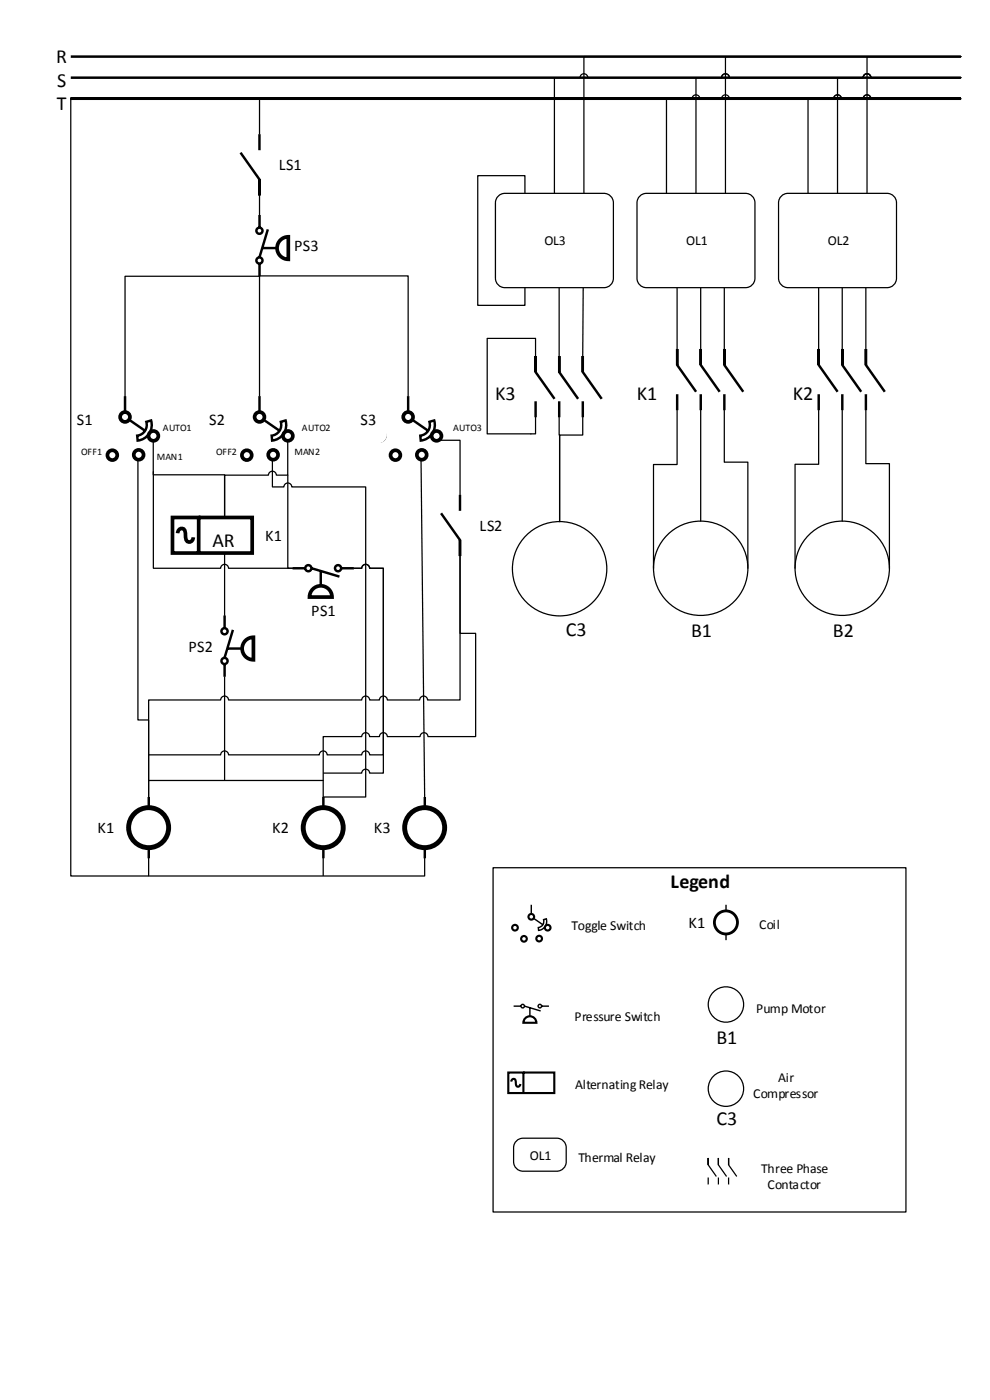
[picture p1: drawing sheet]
<svg xmlns="http://www.w3.org/2000/svg" width="210mm" height="297mm" viewBox="0 0 210 297" stroke-linecap="round" stroke-linejoin="round" font-family="sans-serif">
<path d="M15 16.5h188.7M15 12h188.7M15 20.9h188.7" fill="none" stroke="#000" stroke-width=".53"/>
<g fill="none" stroke="#000" stroke-width=".52">
<path d="M51 32.4l4 5.6v3.4v-3.4M55 28.5v3.4M55 45.6v2.7M55 55.9v2.7M55.6 52.6h3.1M56.8 48.6l-1.8 6M143.5 77.4v-3.4v3.4l4 5.7M148.5 77.4v-3.4v3.4l4 5.7M153.5 77.4v-3.4v3.4l4 5.7M173.5 77.4v-3.4v3.4l4 5.7M178.5 77.4v-3.4v3.4l4 5.7M183.5 77.4v-3.4v3.4l4 5.7"/>
<path d="M143.5 83.6v3.4M148.5 83.6v3.4M153.5 83.6v3.4M173.5 83.6v3.4M178.5 83.6v3.4M183.5 83.6v3.4M93.5 108.8l4 5.7v3.4v-3.4M97.5 104.9v3.4M47.6 130.5v2.7M48.2 137.5h3.1M49.4 133.6l-1.8 5.9M62 120.5h2.7"/>
<path d="M66 120.5l5.9 1.8M68 121.1v3.1M72.3 120.5h2.7M47.6 140.8v2.7M31.5 169v2.2M31.5 179.8v2.2M68.5 169v2.2M68.5 179.8v2.2"/>
<circle cx="55" cy="48.9" r=".65"/>
<circle cx="55" cy="55.2" r=".65"/>
<circle cx="47.6" cy="133.9" r=".65"/>
<circle cx="65.3" cy="120.5" r=".65"/>
<circle cx="71.6" cy="120.5" r=".65"/>
<circle cx="47.6" cy="140.2" r=".65"/>
</g>
<path d="M59.2 51.1a2.38 2.38 0 0 1 1.9-.9v4.8a2.39 2.39 0 0 1-2.1-1.4 2.39 2.39 0 0 1 .2-2.5zM37.6 113.1a.82 .82 0 0 1 .7-1 .82 .82 0 0 1 1 .8v.6a1.08 1.08 0 0 0 .8 1.4 .95 .95 0 0 0 .9-1M42.1 109.7h11.3v7.6h-16.8v-7.6h5.5v7.6M51.8 136a2.39 2.39 0 0 1 1.9-.9v4.8a2.39 2.39 0 0 1-2.1-1.3 2.39 2.39 0 0 1 .2-2.6zM66.5 124.7a2.39 2.39 0 0 1 2.5-.2 2.39 2.39 0 0 1 1.4 2.1h-4.8a2.38 2.38 0 0 1 .9-1.9z" fill="none" stroke="#000" stroke-width=".78" stroke-linecap="butt"/>
<path d="M55 58.5h31.5v25.5M55 41.4v4.2M32.5 93.4v7.3h15.1v9v-9h9.3a.83 .83 0 0 1 .8-.8 .83 .83 0 0 1 .9 .8h2.4v-7.3M32.5 100v20.5h14.3a.83 .83 0 0 1 .8-.8 .83 .83 0 0 1 .8 .8h13.6h-1v-19.8M55 84v-25.4h-28.5v25.5M92.5 93.4h5v11.5M31.5 160.1h15.3a.83 .83 0 0 1 .8-.9 .83 .83 0 0 1 .8 .9h19.3a.83 .83 0 0 1 .8-.9 .83 .83 0 0 1 .8 .9h7.4a.83 .83 0 0 1 .8-.9 .83 .83 0 0 1 .8 .9h2.9v-39.6h-2.9a.83 .83 0 0 0-.8-.8 .83 .83 0 0 0-.8 .8h-1.7h1.7a.83 .83 0 0 1 .8-.8 .83 .83 0 0 1 .8 .8h2.9v43.4h-2.9a.83 .83 0 0 0-.8-.8 .83 .83 0 0 0-.8 .8h-8.1M31.5 169v-20.6h15.3a.83 .83 0 0 1 .8-.8 .83 .83 0 0 1 .8 .8h28.3a.83 .83 0 0 1 .8-.8 .83 .83 0 0 1 .8 .8h2.1a.83 .83 0 0 1 .9-.8 .83 .83 0 0 1 .8 .8h6.8a.83 .83 0 0 1 .9-.8 .83 .83 0 0 1 .8 .8h6.9v-30.5v16.4h3.3v21.9h-10.1a.83 .83 0 0 0-.8-.8 .83 .83 0 0 0-.9 .8h-6.9a.83 .83 0 0 0-.8-.8 .83 .83 0 0 0-.9 .8h-2.1a.83 .83 0 0 0-.8-.8 .83 .83 0 0 0-.8 .8h-8.2v12.8M68.5 182v3.6" fill="none" stroke="#000" stroke-width=".26"/>
<g fill="none" stroke="#000" stroke-width="1" stroke-linecap="butt">
<circle cx="31.5" cy="175.5" r="4.2"/>
<circle cx="68.5" cy="175.5" r="4.2"/>
</g>
<path d="M135.6 41.6l.9-.5 .5-.1h21a2 2 0 0 1 2 2v16a2 2 0 0 1-2 2h-21a2 2 0 0 1-2-2v-16l.1-.5z" fill-rule="evenodd" fill="#fff"/>
<path d="M135.6 41.6l.9-.5 .5-.1h21a2 2 0 0 1 2 2v16a2 2 0 0 1-2 2h-21a2 2 0 0 1-2-2v-16l.1-.5z" fill="none" stroke="#000" stroke-width=".26"/>
<path d="M165.6 41.6l.9-.5 .5-.1h21a2 2 0 0 1 2 2v16a2 2 0 0 1-2 2h-21a2 2 0 0 1-2-2v-16l.1-.5z" fill-rule="evenodd" fill="#fff"/>
<path d="M141.2 41v-20.1h5.5a.83 .83 0 0 1 .8-.8 .83 .83 0 0 1 .8 .8h4.6a.83 .83 0 0 1 .8-.8 .83 .83 0 0 1 .9 .8h22.1a.83 .83 0 0 1 .8-.8 .83 .83 0 0 1 .8 .8h4.6a.83 .83 0 0 1 .8-.8 .83 .83 0 0 1 .9 .8h19.1h-19.1a.83 .83 0 0 0-.9-.8 .83 .83 0 0 0-.8 .8h-4.6a.83 .83 0 0 0-.8-.8 .83 .83 0 0 0-.8 .8h-5.5v20.1M147.5 41v-24.5h5.4a.83 .83 0 0 1 .8-.9 .83 .83 0 0 1 .9 .9h28.3a.83 .83 0 0 1 .8-.9 .83 .83 0 0 1 .9 .9h19.1h-19.1a.83 .83 0 0 0-.9-.9 .83 .83 0 0 0-.8 .9h-5.4v24.5M153.8 41v-29h49.9h-19.9v29M165.6 41.6l.9-.5 .5-.1h21a2 2 0 0 1 2 2v16a2 2 0 0 1-2 2h-21a2 2 0 0 1-2-2v-16l.1-.5zM143.5 61.1v12.9M148.5 61.1v12.9M153.5 61.1v12.9M173.5 61.1v12.9M178.5 61.1v12.9M183.5 61.1v12.9" fill="none" stroke="#000" stroke-width=".26"/>
<circle cx="148.5" cy="120.5" r="10" fill="#fff"/>
<circle cx="148.5" cy="120.5" r="10" fill="none" stroke="#000" stroke-width=".26"/>
<circle cx="178.5" cy="120.5" r="10" fill="#fff"/>
<g fill="none" stroke="#000" stroke-width=".26">
<path d="M29.2 97.5v55.2h2.3v16.3M57.7 97.5v5.8h2.5a.83 .83 0 0 1 .8-.9 .83 .83 0 0 1 .8 .9h15.7v65.7h-9M143.5 87v11.5h-5v22M148.5 87v23.5M153.5 87v11h5v22.5M173.5 87v11.4h-5v22.1M178.5 87v23.5M183.5 87v11.3h5v22.2"/>
<circle cx="178.5" cy="120.5" r="10"/>
</g>
<path d="M105.6 41.6l.9-.5 .5-.1h21a2 2 0 0 1 2 2v16a2 2 0 0 1-2 2h-21a2 2 0 0 1-2-2v-16l.1-.5z" fill-rule="evenodd" fill="#fff"/>
<path d="M203.7 16.5h-19.1a.83 .83 0 0 0-.9-.9 .83 .83 0 0 0-.8 .9h-28.3a.83 .83 0 0 0-.9-.9 .83 .83 0 0 0-.8 .9h-28.3a.83 .83 0 0 0-.8-.9 .83 .83 0 0 0-.9 .9h-5.4v24.5M203.7 12h-79.9v29M105.6 41.6l.9-.5 .5-.1h21a2 2 0 0 1 2 2v16a2 2 0 0 1-2 2h-21a2 2 0 0 1-2-2v-16l.1-.5zM111.2 41v-3.8h-9.9v27.5h9.9v-3.7M118.5 61.1v14.4M123.6 61.1l-.1 14.4" fill="none" stroke="#000" stroke-width=".26"/>
<path d="M113.5 78.9v-3.4v3.4l4 5.7M118.5 78.9v-3.4v3.4l4 5.7M123.5 78.9v-3.4v3.4l4 5.7M113.5 85.1v3.4M118.5 85.1v3.4M123.5 85.1v3.4" fill="none" stroke="#000" stroke-width=".52"/>
<circle cx="118.6" cy="120.6" r="10" fill="#fff"/>
<g fill="none" stroke="#000" stroke-width=".26">
<path d="M15 20.9v164.9h75v-3.8M55 21.2v7.2M89.2 97.5l.8 71.5M118.5 88.5l.1 22.1v-18.3h4.9v-3.8M47.6 117.3v13.2M47.6 143.5v22h-16M47.6 165.5h20.9M31.5 182v3.7"/>
<circle cx="118.6" cy="120.6" r="10"/>
</g>
<circle cx="90" cy="175.5" r="4.2" fill="none" stroke="#000" stroke-width="1" stroke-linecap="butt"/>
<path d="M90 169v2.2M90 179.8v2.2" fill="none" stroke="#000" stroke-width=".52"/>
<path d="M104.5 184h87.5v73h-87.5z" fill-rule="evenodd" fill="#fff"/>
<path d="M104.5 184h87.5v73h-87.5z" fill="none" stroke="#000" stroke-width=".26"/>
<g fill="none" stroke="#000" stroke-width=".45">
<path d="M111.5 215.8a1.38 1.38 0 0 1 1.4-.2 1.38 1.38 0 0 1 .8 1.3h-2.8l.1-.5zM108.4 229.4l.2-.6h.4l.3 .4 .2 1.1h.5l.3-.5M110.9 227.4h6.6v4.4h-9.8v-4.4h3.2v4.4"/>
<circle cx="109.1" cy="196.7" r=".6"/>
<circle cx="111" cy="199.1" r=".6"/>
<circle cx="112.6" cy="194.4" r=".6"/>
<circle cx="114.3" cy="199" r=".6"/>
<circle cx="116.1" cy="196.7" r=".6"/>
</g>
<g fill="none" stroke="#000" stroke-width=".3">
<path d="M112.6 191.9v1.9M113.1 194.7l2 1.4M115.2 195l.6-.2a1.92 1.92 0 0 1-1.7 2.5v-.6a1.31 1.31 0 0 0 1.1-1.7zM108.8 213.3h1.6M111.2 213.3l3.4 1.1M112.3 213.7v1.8M114.8 213.3h1.5"/>
<circle cx="110.8" cy="213.3" r=".37"/>
<circle cx="114.4" cy="213.3" r=".38"/>
</g>
<path d="M109.4 241.9l.9-.5 .5-.1h7.2a2 2 0 0 1 2 2v3a2 2 0 0 1-2 2h-7.2a2 2 0 0 1-2-2v-3l.1-.5z" fill-rule="evenodd" fill="#fff"/>
<path d="M109.4 241.9l.9-.5 .5-.1h7.2a2 2 0 0 1 2 2v3a2 2 0 0 1-2 2h-7.2a2 2 0 0 1-2-2v-3l.1-.5z" fill="none" stroke="#000" stroke-width=".26"/>
<circle cx="153.8" cy="195.6" r="2.45" fill="none" stroke="#000" stroke-width=".6" stroke-linecap="butt"/>
<path d="M153.9 191.9v1.2M153.9 198.1v1.3" fill="none" stroke="#000" stroke-width=".3"/>
<circle cx="153.8" cy="213" r="3.8" fill="#fff"/>
<circle cx="153.8" cy="213" r="3.8" fill="none" stroke="#000" stroke-width=".26"/>
<circle cx="153.8" cy="230.9" r="3.8" fill="#fff"/>
<g fill="none" stroke="#000" stroke-width=".26">
<path d="M150.1 247v-1.5v1.5l1.7 2.5M150.1 249.7v1.5M152.3 247v-1.5v1.5l1.7 2.5M152.3 249.7v1.5M154.4 247v-1.5v1.5l1.7 2.5M154.4 249.7v1.5"/>
<circle cx="153.8" cy="230.9" r="3.8"/>
</g>
<g fill="none" stroke="#000" stroke-width=".78" stroke-linecap="butt">
<circle cx="20.5" cy="92.4" r="1.04"/>
<circle cx="23.8" cy="96.5" r="1.04"/>
<circle cx="26.5" cy="88.4" r="1.04"/>
<circle cx="29.4" cy="96.4" r="1.04"/>
<circle cx="32.5" cy="92.4" r="1.04"/>
</g>
<path d="M26.5 84v3.4M27.4 89l3.3 2.3M31 89.5l1-.3a3.3 3.3 0 0 1-2.8 4.2l-.1-1a2.28 2.28 0 0 0 1.9-2.9z" fill="none" stroke="#000" stroke-width=".52"/>
<path d="M18.3 91.4a3 3 0 0 1 4.6 .4 1.78 1.78 0 0 1-1.7 2.1 2.52 2.52 0 0 1-3.2-1.6z" fill-rule="evenodd" fill="#fff"/>
<g fill="none" stroke="#000" stroke-width=".78" stroke-linecap="butt">
<circle cx="49" cy="92.4" r="1.04"/>
<circle cx="52.3" cy="96.5" r="1.04"/>
<circle cx="55" cy="88.4" r="1.04"/>
<circle cx="57.9" cy="96.4" r="1.04"/>
<circle cx="61" cy="92.4" r="1.04"/>
</g>
<path d="M55 84v3.4M55.9 89l3.3 2.3M59.5 89.5l1-.3a3.3 3.3 0 0 1-2.8 4.2l-.1-1a2.28 2.28 0 0 0 1.9-2.9z" fill="none" stroke="#000" stroke-width=".52"/>
<circle cx="48.8" cy="92.2" r="2.2" fill="#fff"/>
<g fill="none" stroke="#000" stroke-width=".78" stroke-linecap="butt">
<circle cx="80.5" cy="92.4" r="1.04"/>
<circle cx="83.8" cy="96.5" r="1.04"/>
<circle cx="86.5" cy="88.4" r="1.04"/>
<circle cx="89.4" cy="96.4" r="1.04"/>
<circle cx="92.5" cy="92.4" r="1.04"/>
</g>
<path d="M86.5 84v3.4M87.4 89l3.3 2.3M91 89.5l1-.3a3.3 3.3 0 0 1-2.8 4.2l-.1-1a2.28 2.28 0 0 0 1.9-2.9z" fill="none" stroke="#000" stroke-width=".52"/>
<circle cx="80.2" cy="92.2" r="1.8" fill="#fff"/>
<path d="M113.5 75.5v-3.7h-10.2v20.2h10.2v-3.5" fill="none" stroke="#000" stroke-width=".26"/>
<g font-size="4.2">
<text x="11.9" y="13.4">R</text>
<text x="12" y="23.4">T</text>
<text x="12.1" y="18.4">S</text>
<text x="104.9" y="84.8">K3</text>
<text x="134.9" y="84.8">K1</text>
<text x="168" y="84.8">K2</text>
<text x="45" y="115.9">AR</text>
<text x="119.9" y="134.9">C3</text>
<text x="146.5" y="135.1">B1</text>
<text x="176.5" y="135.1">B2</text>
<text x="142.1" y="188.3">Legend</text>
<text x="151.8" y="221.5">B1</text>
<text x="151.8" y="238.7">C3</text>
</g>
<g font-size="3.4">
<text x="59.1" y="36">LS1</text>
<text x="62.3" y="53.2">PS3</text>
<text x="16.3" y="90.1">S1</text>
<text x="44.4" y="90.1">S2</text>
<text x="76.4" y="90.1">S3</text>
<text x="101.6" y="112.6">LS2</text>
<text x="56.2" y="114.7">K1</text>
<text x="66" y="130.6">PS1</text>
<text x="39.9" y="138.2">PS2</text>
<text x="20.7" y="176.7">K1</text>
<text x="57.7" y="176.7">K2</text>
<text x="79.2" y="176.7">K3</text>
<text x="145.9" y="196.8">K1</text>
</g>
<g font-size="2.9">
<text x="115.4" y="51.9">OL3</text>
<text x="145.4" y="51.9">OL1</text>
<text x="175.5" y="51.9">OL2</text>
<text x="121.1" y="197.3">Toggle Switch</text>
<text x="160.9" y="196.9">Coil</text>
<text x="160.2" y="214.8">Pump Motor</text>
<text x="121.8" y="216.4">Pressure Switch</text>
<text x="121.9" y="230.8">Alternating Relay</text>
<text x="159.6" y="232.8">Compressor</text>
<text x="164.9" y="229.4">Air</text>
<text x="112.3" y="245.9">OL1</text>
<text x="122.6" y="246.5">Thermal Relay</text>
<text x="161.3" y="248.7">Three Phase</text>
<text x="162.7" y="252">Contactor</text>
</g>
<g font-size="2.1">
<text x="34.5" y="91.4">AUTO1</text>
<text x="64" y="91.4">AUTO2</text>
<text x="96" y="91.4">AUTO3</text>
<text x="17.2" y="96.5">OFF1</text>
<text x="33.2" y="97.5">MAN1</text>
<text x="45.8" y="96.5">OFF2</text>
<text x="62.4" y="96.5">MAN2</text>
</g>
</svg>
